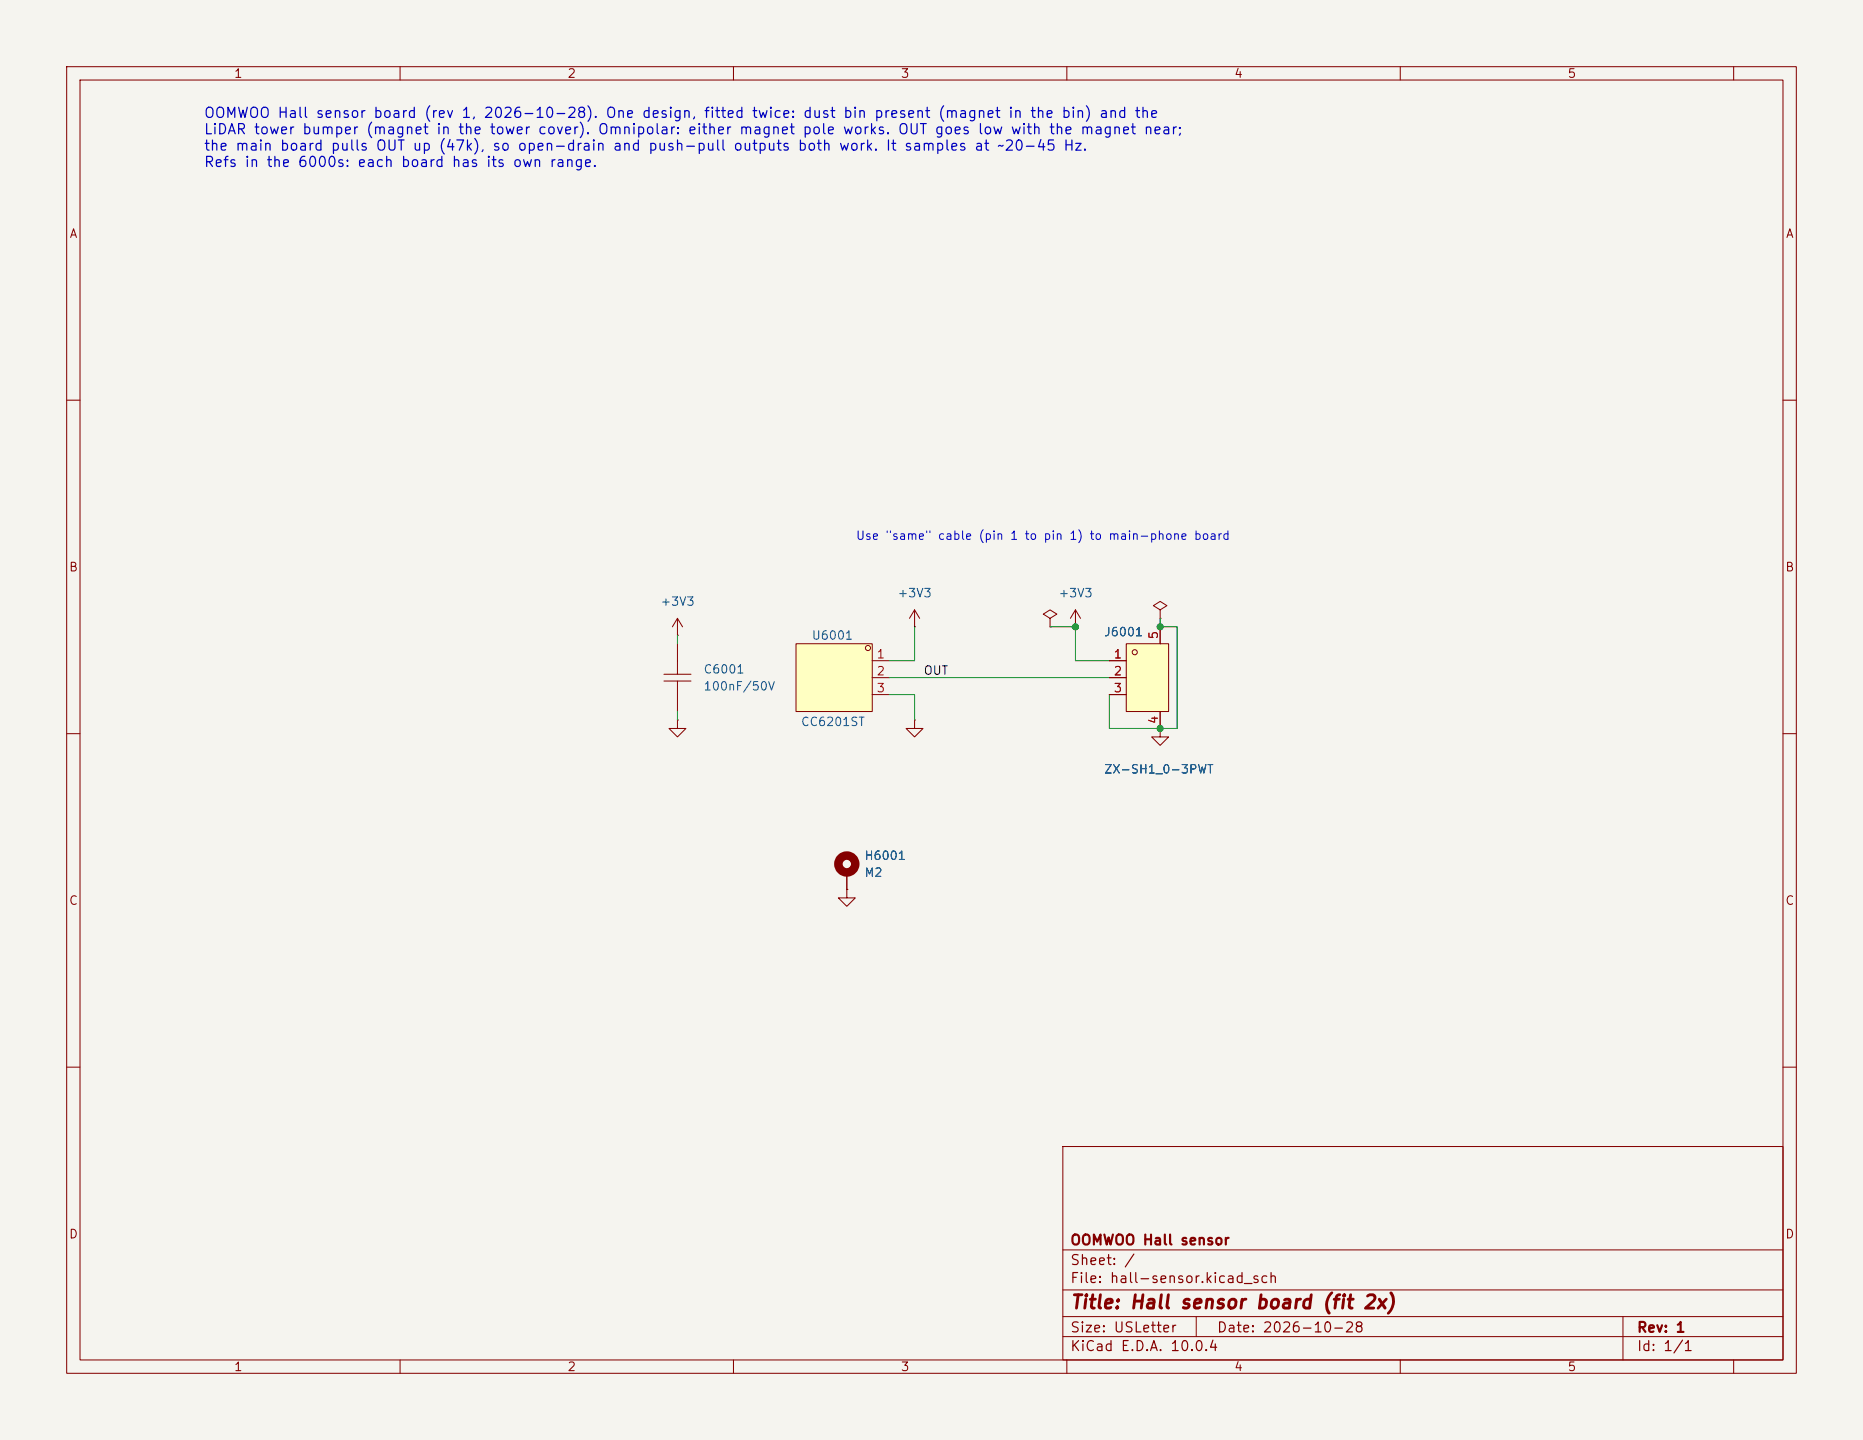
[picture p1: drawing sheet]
(kicad_sch
 (version 20260306)
 (generator "eeschema")
 (generator_version "10.0")
 (paper "USLetter")
 (title_block
  (title "Hall sensor board (fit 2x)")
  (date "2026-10-28")
  (rev "1")
  (company "OOMWOO Hall sensor"))
 (lib_symbols
  (symbol "JLCImport:CC0603KRX7R9BB104"
   (pin_numbers (hide yes))
   (pin_names (hide yes)) (exclude_from_sim no) (in_bom yes) (on_board yes)
   (in_pos_files yes)
   (duplicate_pin_numbers_are_jumpers no)
   (property "Reference" "C" (at 0 5.08 0) (show_name no) (do_not_autoplace no) (effects (font (size 1.27 1.27))))
   (property "Value" "100nF/50V" (at 0 -5.08 0) (show_name no) (do_not_autoplace no) (effects (font (size 1.27 1.27))))
   (property "Footprint" "JLCImport:C0603" (at 0 -7.62 0) (show_name no) (do_not_autoplace no) (hide yes) (effects (font (size 1.27 1.27))))
   (property "Datasheet" "https://lcsc.com/product-detail/Multilayer-Ceramic-Capacitors-MLCC-SMD-SMT_100nF-104-10-50V_C14663.html" (at 0 -10.16 0) (show_name no) (do_not_autoplace no) (hide yes) (effects (font (size 1.27 1.27))))
   (property "Description" "100nF 50V X7R ±10% 0603 Multilayer Ceramic Capacitors MLCC - SMD/SMT" (at 0 -22.86 0) (show_name no) (do_not_autoplace no) (hide yes) (effects (font (size 1.27 1.27))))
   (property "Manufacturer" "YAGEO(国巨)" (at 0 -12.7 0) (show_name no) (do_not_autoplace no) (hide yes) (effects (font (size 1.27 1.27))))
   (property "MPN" "CC0603KRX7R9BB104" (at 0 -15.24 0) (show_name no) (do_not_autoplace no) (hide yes) (effects (font (size 1.27 1.27))))
   (property "LCSC" "C14663" (at 0 -17.78 0) (show_name no) (do_not_autoplace no) (hide yes) (effects (font (size 1.27 1.27))))
   (symbol "CC0603KRX7R9BB104_0_1"
    (polyline (pts (xy -0.51 0) (xy -2.54 0)) (stroke (width 0) (type default)) (fill (type none)))
    (polyline (pts (xy -0.51 -2.03) (xy -0.51 2.03)) (stroke (width 0) (type default)) (fill (type none)))
    (polyline (pts (xy 0.51 2.03) (xy 0.51 -2.03)) (stroke (width 0) (type default)) (fill (type none)))
    (polyline (pts (xy 2.54 0) (xy 0.51 0)) (stroke (width 0) (type default)) (fill (type none)))
    (pin passive line (at -5.08 0 0) (length 2.54) (name "1" (effects (font (size 1.27 1.27)))) (number "1" (effects (font (size 1.27 1.27)))))
    (pin passive line (at 5.08 0 180) (length 2.54) (name "2" (effects (font (size 1.27 1.27)))) (number "2" (effects (font (size 1.27 1.27))))))
   (embedded_fonts no))
  (symbol "JLCImport:CC6201ST"
   (pin_names (hide yes)) (exclude_from_sim no) (in_bom yes) (on_board yes)
   (in_pos_files yes)
   (duplicate_pin_numbers_are_jumpers no)
   (property "Reference" "U" (at 0 7.62 0) (show_name no) (do_not_autoplace no) (effects (font (size 1.27 1.27))))
   (property "Value" "CC6201ST" (at 0 -7.62 0) (show_name no) (do_not_autoplace no) (effects (font (size 1.27 1.27))))
   (property "Footprint" "JLCImport:CC6201ST" (at 0 -10.16 0) (show_name no) (do_not_autoplace no) (hide yes) (effects (font (size 1.27 1.27))))
   (property "Datasheet" "https://www.lcsc.com/datasheet/C285995.pdf" (at 0 -12.7 0) (show_name no) (do_not_autoplace no) (hide yes) (effects (font (size 1.27 1.27))))
   (property "Description" "Omnipolar micropower Hall switch, 2.0-5.0 V, ~45 Hz sampling, output low with a magnet near; TSOT-23-3. Drop-in: TI DRV5032FADBZR (C140921)" (at 0 0 0) (show_name no) (do_not_autoplace no) (hide yes) (effects (font (size 1.27 1.27))))
   (property "Manufacturer" "Cross Chip" (at 0 -15.24 0) (show_name no) (do_not_autoplace no) (hide yes) (effects (font (size 1.27 1.27))))
   (property "Manufacturer Part" "CC6201ST" (at 0 -17.78 0) (show_name no) (do_not_autoplace no) (hide yes) (effects (font (size 1.27 1.27))))
   (property "LCSC" "C285995" (at 0 -20.32 0) (show_name no) (do_not_autoplace no) (hide yes) (effects (font (size 1.27 1.27))))
   (symbol "CC6201ST_0_1"
    (rectangle (start -3.81 5.08) (end 7.62 -5.08) (stroke (width 0) (type default)) (fill (type background)))
    (circle (center -3.17 4.44) (radius 0.38) (stroke (width 0) (type default)) (fill (type none)))
    (pin power_in line (at -6.35 2.54 0) (length 2.54) (name "VDD" (effects (font (size 1.27 1.27)))) (number "1" (effects (font (size 1.27 1.27)))))
    (pin output line (at -6.35 0 0) (length 2.54) (name "VOUT" (effects (font (size 1.27 1.27)))) (number "2" (effects (font (size 1.27 1.27)))))
    (pin power_in line (at -6.35 -2.54 0) (length 2.54) (name "GND" (effects (font (size 1.27 1.27)))) (number "3" (effects (font (size 1.27 1.27))))))
   (embedded_fonts no))
  (symbol "JLCImport:CL10B104KB8NNNC"
   (pin_numbers (hide yes))
   (pin_names (hide yes)) (exclude_from_sim no) (in_bom yes) (on_board yes)
   (in_pos_files yes)
   (duplicate_pin_numbers_are_jumpers no)
   (property "Reference" "C" (at 0 5.08 0) (show_name no) (do_not_autoplace no) (effects (font (size 1.27 1.27))))
   (property "Value" "100nF/50V" (at 0 -5.08 0) (show_name no) (do_not_autoplace no) (effects (font (size 1.27 1.27))))
   (property "Footprint" "JLCImport:C0603" (at 0 -7.62 0) (show_name no) (do_not_autoplace no) (hide yes) (effects (font (size 1.27 1.27))))
   (property "Datasheet" "https://lcsc.com/product-detail/Multilayer-Ceramic-Capacitors-MLCC-SMD-SMT_SAMSUNG_CL10B104KB8NNNC_100nF-104-10-50V_C1591.html" (at 0 -10.16 0) (show_name no) (do_not_autoplace no) (hide yes) (effects (font (size 1.27 1.27))))
   (property "Description" "100nF 50V X7R ±10% 0603 Multilayer Ceramic Capacitors MLCC - SMD/SMT ROHS" (at 0 -22.86 0) (show_name no) (do_not_autoplace no) (hide yes) (effects (font (size 1.27 1.27))))
   (property "Manufacturer" "SAMSUNG(三星)" (at 0 -12.7 0) (show_name no) (do_not_autoplace no) (hide yes) (effects (font (size 1.27 1.27))))
   (property "MPN" "CL10B104KB8NNNC" (at 0 -15.24 0) (show_name no) (do_not_autoplace no) (hide yes) (effects (font (size 1.27 1.27))))
   (property "LCSC" "C1591" (at 0 -17.78 0) (show_name no) (do_not_autoplace no) (hide yes) (effects (font (size 1.27 1.27))))
   (symbol "CL10B104KB8NNNC_0_1"
    (polyline (pts (xy -0.51 0) (xy -2.54 0)) (stroke (width 0) (type default)) (fill (type none)))
    (polyline (pts (xy -0.51 -2.03) (xy -0.51 2.03)) (stroke (width 0) (type default)) (fill (type none)))
    (polyline (pts (xy 0.51 2.03) (xy 0.51 -2.03)) (stroke (width 0) (type default)) (fill (type none)))
    (polyline (pts (xy 2.54 0) (xy 0.51 0)) (stroke (width 0) (type default)) (fill (type none)))
    (pin passive line (at -5.08 0 0) (length 2.54) (name "1" (effects (font (size 1.27 1.27)))) (number "1" (effects (font (size 1.27 1.27)))))
    (pin passive line (at 5.08 0 180) (length 2.54) (name "2" (effects (font (size 1.27 1.27)))) (number "2" (effects (font (size 1.27 1.27))))))
   (embedded_fonts no))
  (symbol "Mechanical:MountingHole_Pad"
   (pin_numbers (hide yes))
   (pin_names
    (offset 1.016) (hide yes)) (exclude_from_sim no) (in_bom no) (on_board yes)
   (in_pos_files yes)
   (duplicate_pin_numbers_are_jumpers no)
   (property "Reference" "H" (at 0 6.35 0) (show_name no) (do_not_autoplace no) (effects (font (size 1.27 1.27))))
   (property "Value" "MountingHole_Pad" (at 0 4.445 0) (show_name no) (do_not_autoplace no) (effects (font (size 1.27 1.27))))
   (property "Footprint" "" (at 0 0 0) (show_name no) (do_not_autoplace no) (hide yes) (effects (font (size 1.27 1.27))))
   (property "Datasheet" "" (at 0 0 0) (show_name no) (do_not_autoplace no) (hide yes) (effects (font (size 1.27 1.27))))
   (property "Description" "Mounting Hole with connection" (at 0 0 0) (show_name no) (do_not_autoplace no) (hide yes) (effects (font (size 1.27 1.27))))
   (symbol "MountingHole_Pad_0_1"
    (circle (center 0 1.27) (radius 1.27) (stroke (width 1.27) (type default)) (fill (type none))))
   (symbol "MountingHole_Pad_1_1"
    (pin input line (at 0 -2.54 90) (length 2.54) (name "1" (effects (font (size 1.27 1.27)))) (number "1" (effects (font (size 1.27 1.27))))))
   (embedded_fonts no))
  (symbol "power:+3V3"
   (power global)
   (pin_numbers (hide yes))
   (pin_names
    (offset 0) (hide yes)) (exclude_from_sim no) (in_bom yes) (on_board yes)
   (in_pos_files yes)
   (duplicate_pin_numbers_are_jumpers no)
   (property "Reference" "#PWR" (at 0 -3.81 0) (show_name no) (do_not_autoplace no) (hide yes) (effects (font (size 1.27 1.27))))
   (property "Value" "+3V3" (at 0 3.556 0) (show_name no) (do_not_autoplace no) (effects (font (size 1.27 1.27))))
   (property "Footprint" "" (at 0 0 0) (show_name no) (do_not_autoplace no) (hide yes) (effects (font (size 1.27 1.27))))
   (property "Datasheet" "" (at 0 0 0) (show_name no) (do_not_autoplace no) (hide yes) (effects (font (size 1.27 1.27))))
   (property "Description" "Power symbol creates a global label with name \"+3V3\"" (at 0 0 0) (show_name no) (do_not_autoplace no) (hide yes) (effects (font (size 1.27 1.27))))
   (symbol "+3V3_0_1"
    (polyline (pts (xy -0.762 1.27) (xy 0 2.54)) (stroke (width 0) (type default)) (fill (type none)))
    (polyline (pts (xy 0 2.54) (xy 0.762 1.27)) (stroke (width 0) (type default)) (fill (type none)))
    (polyline (pts (xy 0 0) (xy 0 2.54)) (stroke (width 0) (type default)) (fill (type none))))
   (symbol "+3V3_1_1"
    (pin power_in line (at 0 0 90) (length 0) (name "" (effects (font (size 1.27 1.27)))) (number "1" (effects (font (size 1.27 1.27))))))
   (embedded_fonts no))
  (symbol "power:GND"
   (power global)
   (pin_numbers (hide yes))
   (pin_names
    (offset 0) (hide yes)) (exclude_from_sim no) (in_bom yes) (on_board yes)
   (in_pos_files yes)
   (duplicate_pin_numbers_are_jumpers no)
   (property "Reference" "#PWR" (at 0 -6.35 0) (show_name no) (do_not_autoplace no) (hide yes) (effects (font (size 1.27 1.27))))
   (property "Value" "GND" (at 0 -3.81 0) (show_name no) (do_not_autoplace no) (effects (font (size 1.27 1.27))))
   (property "Footprint" "" (at 0 0 0) (show_name no) (do_not_autoplace no) (hide yes) (effects (font (size 1.27 1.27))))
   (property "Datasheet" "" (at 0 0 0) (show_name no) (do_not_autoplace no) (hide yes) (effects (font (size 1.27 1.27))))
   (property "Description" "Power symbol creates a global label with name \"GND\" , ground" (at 0 0 0) (show_name no) (do_not_autoplace no) (hide yes) (effects (font (size 1.27 1.27))))
   (symbol "GND_0_1"
    (polyline (pts (xy 0 0) (xy 0 -1.27) (xy 1.27 -1.27) (xy 0 -2.54) (xy -1.27 -1.27) (xy 0 -1.27)) (stroke (width 0) (type default)) (fill (type none))))
   (symbol "GND_1_1"
    (pin power_in line (at 0 0 270) (length 0) (name "" (effects (font (size 1.27 1.27)))) (number "1" (effects (font (size 1.27 1.27))))))
   (embedded_fonts no))
  (symbol "power:PWR_FLAG"
   (power global)
   (pin_numbers (hide yes))
   (pin_names
    (offset 0) (hide yes)) (exclude_from_sim no) (in_bom yes) (on_board yes)
   (in_pos_files yes)
   (duplicate_pin_numbers_are_jumpers no)
   (property "Reference" "#FLG" (at 0 1.905 0) (show_name no) (do_not_autoplace no) (hide yes) (effects (font (size 1.27 1.27))))
   (property "Value" "PWR_FLAG" (at 0 3.81 0) (show_name no) (do_not_autoplace no) (effects (font (size 1.27 1.27))))
   (property "Footprint" "" (at 0 0 0) (show_name no) (do_not_autoplace no) (hide yes) (effects (font (size 1.27 1.27))))
   (property "Datasheet" "" (at 0 0 0) (show_name no) (do_not_autoplace no) (hide yes) (effects (font (size 1.27 1.27))))
   (property "Description" "Special symbol for telling ERC where power comes from" (at 0 0 0) (show_name no) (do_not_autoplace no) (hide yes) (effects (font (size 1.27 1.27))))
   (symbol "PWR_FLAG_0_0"
    (pin power_out line (at 0 0 90) (length 0) (name "" (effects (font (size 1.27 1.27)))) (number "1" (effects (font (size 1.27 1.27))))))
   (symbol "PWR_FLAG_0_1"
    (polyline (pts (xy 0 0) (xy 0 1.27) (xy -1.016 1.905) (xy 0 2.54) (xy 1.016 1.905) (xy 0 1.27)) (stroke (width 0) (type default)) (fill (type none))))
   (embedded_fonts no))
  (symbol "JLCImport:ZX-SH1_0-3PWT"
   (pin_names (hide yes)) (exclude_from_sim no) (in_bom yes) (on_board yes)
   (in_pos_files yes)
   (duplicate_pin_numbers_are_jumpers no)
   (property "Reference" "J" (at 0 12.7 0) (show_name no) (do_not_autoplace no) (effects (font (size 1.27 1.27))))
   (property "Value" "ZX-SH1_0-3PWT" (at 0 -12.7 0) (show_name no) (do_not_autoplace no) (effects (font (size 1.27 1.27))))
   (property "Footprint" "JLCImport:ZX-SH1_0-3PWT" (at 0 -15.24 0) (show_name no) (do_not_autoplace no) (hide yes) (effects (font (size 1.27 1.27))))
   (property "Datasheet" "https://www.lcsc.com/datasheet/C7430445.pdf" (at 0 -17.78 0) (show_name no) (do_not_autoplace no) (hide yes) (effects (font (size 1.27 1.27))))
   (property "Description" "-40℃~+85℃ 1 1A 1mm 1x3P 3 3.15mm 3P 4.3mm 5.35mm 50V Auxiliary Solder Pin Beige Brass LCP SH Surface Mount, Right Angle Tin SMD,P=1mm Wire To Board Connector ROHS" (at 0 0 0) (show_name no) (do_not_autoplace no) (hide yes) (effects (font (size 1.27 1.27))))
   (property "Manufacturer" "Megastar" (at 0 -20.32 0) (show_name no) (do_not_autoplace no) (hide yes) (effects (font (size 1.27 1.27))))
   (property "Manufacturer Part" "ZX-SH1.0-3PWT" (at 0 -22.86 0) (show_name no) (do_not_autoplace no) (hide yes) (effects (font (size 1.27 1.27))))
   (property "LCSC" "C7430445" (at 0 -25.4 0) (show_name no) (do_not_autoplace no) (hide yes) (effects (font (size 1.27 1.27))))
   (symbol "ZX-SH1_0-3PWT_0_1"
    (rectangle (start -1.27 5.08) (end 5.08 -5.08) (stroke (width 0) (type default)) (fill (type background)))
    (circle (center 0 3.81) (radius 0.38) (stroke (width 0) (type default)) (fill (type none)))
    (pin passive line (at -3.81 2.54 0) (length 2.54) (name "1" (effects (font (size 1.27 1.27)))) (number "1" (effects (font (size 1.27 1.27)))))
    (pin passive line (at -3.81 0 0) (length 2.54) (name "2" (effects (font (size 1.27 1.27)))) (number "2" (effects (font (size 1.27 1.27)))))
    (pin passive line (at -3.81 -2.54 0) (length 2.54) (name "3" (effects (font (size 1.27 1.27)))) (number "3" (effects (font (size 1.27 1.27)))))
    (pin passive line (at 3.81 -7.62 90) (length 2.54) (name "4" (effects (font (size 1.27 1.27)))) (number "4" (effects (font (size 1.27 1.27)))))
    (pin passive line (at 3.81 7.62 270) (length 2.54) (name "5" (effects (font (size 1.27 1.27)))) (number "5" (effects (font (size 1.27 1.27))))))
   (embedded_fonts no)))
 (text "OOMWOO Hall sensor board (rev 1, 2026-10-28). One design, fitted twice: dust bin present (magnet in the bin) and the\nLiDAR tower bumper (magnet in the tower cover). Omnipolar: either magnet pole works. OUT goes low with the magnet near;\nthe main board pulls OUT up (47k), so open-drain and push-pull outputs both work. It samples at ~20-45 Hz.\nRefs in the 6000s: each board has its own range."
  (exclude_from_sim no)
  (at 30.48 25.4 0)
  (effects (font (size 1.524 1.524)) (justify left bottom)))
 (text "Use \"same\" cable (pin 1 to pin 1) to main-phone board"
  (exclude_from_sim no)
  (at 128.27 81.28 0)
  (effects (font (size 1.27 1.27)) (justify left bottom)))
 (junction
  (at 173.99 93.98)
  (diameter 0)
  (color 0 0 0 0))
 (junction
  (at 173.99 109.22)
  (diameter 0)
  (color 0 0 0 0))
 (junction
  (at 161.29 93.98)
  (diameter 0)
  (color 0 0 0 0))
 (wire
  (pts (xy 166.37 99.06) (xy 161.29 99.06))
  (stroke (width 0) (type default)))
 (wire
  (pts (xy 101.6 106.68) (xy 101.6 107.95))
  (stroke (width 0) (type default)))
 (wire
  (pts (xy 176.53 109.22) (xy 173.99 109.22))
  (stroke (width 0) (type default)))
 (wire
  (pts (xy 173.99 93.98) (xy 173.99 92.71))
  (stroke (width 0) (type default)))
 (wire
  (pts (xy 176.53 93.98) (xy 176.53 109.22))
  (stroke (width 0) (type default)))
 (wire
  (pts (xy 137.16 99.06) (xy 137.16 93.98))
  (stroke (width 0) (type default)))
 (wire
  (pts (xy 133.35 99.06) (xy 137.16 99.06))
  (stroke (width 0) (type default)))
 (wire
  (pts (xy 137.16 107.95) (xy 137.16 104.14))
  (stroke (width 0) (type default)))
 (wire
  (pts (xy 173.99 93.98) (xy 176.53 93.98))
  (stroke (width 0) (type default)))
 (wire
  (pts (xy 166.37 109.22) (xy 173.99 109.22))
  (stroke (width 0) (type default)))
 (wire
  (pts (xy 166.37 104.14) (xy 166.37 109.22))
  (stroke (width 0) (type default)))
 (wire
  (pts (xy 161.29 93.98) (xy 161.29 99.06))
  (stroke (width 0) (type default)))
 (wire
  (pts (xy 101.6 96.52) (xy 101.6 95.25))
  (stroke (width 0) (type default)))
 (wire
  (pts (xy 161.29 93.98) (xy 157.48 93.98))
  (stroke (width 0) (type default)))
 (wire
  (pts (xy 137.16 104.14) (xy 133.35 104.14))
  (stroke (width 0) (type default)))
 (wire
  (pts (xy 133.35 101.6) (xy 166.37 101.6))
  (stroke (width 0) (type default)))
 (label "OUT"
  (at 138.43 101.6 0)
  (effects (font (size 1.27 1.27)) (justify left bottom)))
 (symbol
  (lib_id "power:+3V3")
  (at 161.29 93.98 0)
  (mirror y)
  (unit 1)
  (body_style 1)
  (exclude_from_sim no)
  (in_bom yes)
  (on_board yes)
  (in_pos_files yes)
  (dnp no)
  (property "Reference" "#PWR6005" (at 161.29 93.98 0) (hide yes) (show_name no) (do_not_autoplace no) (effects (font (size 1.27 1.27))))
  (property "Value" "+3V3" (at 161.29 88.9 0) (show_name no) (do_not_autoplace no) (effects (font (size 1.27 1.27))))
  (property "Footprint" "" (at 161.29 93.98 0) (hide yes) (show_name no) (do_not_autoplace no) (effects (font (size 1.27 1.27))))
  (property "Datasheet" "" (at 161.29 93.98 0) (hide yes) (show_name no) (do_not_autoplace no) (effects (font (size 1.27 1.27))))
  (property "Description" "" (at 161.29 93.98 0) (hide yes) (show_name no) (do_not_autoplace no) (effects (font (size 1.27 1.27))))
  (pin "1"))
 (symbol
  (lib_id "power:PWR_FLAG")
  (at 173.99 92.71 0)
  (mirror y)
  (unit 1)
  (body_style 1)
  (exclude_from_sim no)
  (in_bom yes)
  (on_board yes)
  (in_pos_files yes)
  (dnp no)
  (property "Reference" "#FLG6004" (at 173.99 92.71 0) (hide yes) (show_name no) (do_not_autoplace no) (effects (font (size 1.27 1.27))))
  (property "Value" "PWR_FLAG" (at 173.99 88.9 0) (hide yes) (show_name no) (do_not_autoplace no) (effects (font (size 1.27 1.27))))
  (property "Footprint" "" (at 173.99 92.71 0) (hide yes) (show_name no) (do_not_autoplace no) (effects (font (size 1.27 1.27))))
  (property "Datasheet" "" (at 173.99 92.71 0) (hide yes) (show_name no) (do_not_autoplace no) (effects (font (size 1.27 1.27))))
  (property "Description" "" (at 173.99 92.71 0) (hide yes) (show_name no) (do_not_autoplace no) (effects (font (size 1.27 1.27))))
  (pin "1"))
 (symbol
  (lib_id "power:GND")
  (at 173.99 109.22 0)
  (mirror y)
  (unit 1)
  (body_style 1)
  (exclude_from_sim no)
  (in_bom yes)
  (on_board yes)
  (in_pos_files yes)
  (dnp no)
  (property "Reference" "#PWR6002" (at 173.99 109.22 0) (hide yes) (show_name no) (do_not_autoplace no) (effects (font (size 1.27 1.27))))
  (property "Value" "GND" (at 173.99 114.3 0) (hide yes) (show_name no) (do_not_autoplace no) (effects (font (size 1.27 1.27))))
  (property "Footprint" "" (at 173.99 109.22 0) (hide yes) (show_name no) (do_not_autoplace no) (effects (font (size 1.27 1.27))))
  (property "Datasheet" "" (at 173.99 109.22 0) (hide yes) (show_name no) (do_not_autoplace no) (effects (font (size 1.27 1.27))))
  (property "Description" "" (at 173.99 109.22 0) (hide yes) (show_name no) (do_not_autoplace no) (effects (font (size 1.27 1.27))))
  (pin "1"))
 (symbol
  (lib_id "power:GND")
  (at 101.6 107.95 0)
  (unit 1)
  (body_style 1)
  (exclude_from_sim no)
  (in_bom yes)
  (on_board yes)
  (in_pos_files yes)
  (dnp no)
  (property "Reference" "#PWR6010" (at 101.6 107.95 0) (hide yes) (show_name no) (do_not_autoplace no) (effects (font (size 1.27 1.27))))
  (property "Value" "GND" (at 101.6 113.03 0) (hide yes) (show_name no) (do_not_autoplace no) (effects (font (size 1.27 1.27))))
  (property "Footprint" "" (at 101.6 107.95 0) (hide yes) (show_name no) (do_not_autoplace no) (effects (font (size 1.27 1.27))))
  (property "Datasheet" "" (at 101.6 107.95 0) (hide yes) (show_name no) (do_not_autoplace no) (effects (font (size 1.27 1.27))))
  (property "Description" "" (at 101.6 107.95 0) (hide yes) (show_name no) (do_not_autoplace no) (effects (font (size 1.27 1.27))))
  (pin "1"))
 (symbol
  (lib_id "power:+3V3")
  (at 101.6 95.25 0)
  (unit 1)
  (body_style 1)
  (exclude_from_sim no)
  (in_bom yes)
  (on_board yes)
  (in_pos_files yes)
  (dnp no)
  (property "Reference" "#PWR6009" (at 101.6 95.25 0) (hide yes) (show_name no) (do_not_autoplace no) (effects (font (size 1.27 1.27))))
  (property "Value" "+3V3" (at 101.6 90.17 0) (show_name no) (do_not_autoplace no) (effects (font (size 1.27 1.27))))
  (property "Footprint" "" (at 101.6 95.25 0) (hide yes) (show_name no) (do_not_autoplace no) (effects (font (size 1.27 1.27))))
  (property "Datasheet" "" (at 101.6 95.25 0) (hide yes) (show_name no) (do_not_autoplace no) (effects (font (size 1.27 1.27))))
  (property "Description" "" (at 101.6 95.25 0) (hide yes) (show_name no) (do_not_autoplace no) (effects (font (size 1.27 1.27))))
  (pin "1"))
 (symbol
  (lib_id "power:PWR_FLAG")
  (at 157.48 93.98 0)
  (mirror y)
  (unit 1)
  (body_style 1)
  (exclude_from_sim no)
  (in_bom yes)
  (on_board yes)
  (in_pos_files yes)
  (dnp no)
  (property "Reference" "#FLG6006" (at 157.48 93.98 0) (hide yes) (show_name no) (do_not_autoplace no) (effects (font (size 1.27 1.27))))
  (property "Value" "PWR_FLAG" (at 157.48 90.17 0) (hide yes) (show_name no) (do_not_autoplace no) (effects (font (size 1.27 1.27))))
  (property "Footprint" "" (at 157.48 93.98 0) (hide yes) (show_name no) (do_not_autoplace no) (effects (font (size 1.27 1.27))))
  (property "Datasheet" "" (at 157.48 93.98 0) (hide yes) (show_name no) (do_not_autoplace no) (effects (font (size 1.27 1.27))))
  (property "Description" "" (at 157.48 93.98 0) (hide yes) (show_name no) (do_not_autoplace no) (effects (font (size 1.27 1.27))))
  (pin "1"))
 (symbol
  (lib_id "JLCImport:ZX-SH1_0-3PWT")
  (at 170.18 101.6 0)
  (unit 1)
  (body_style 1)
  (exclude_from_sim no)
  (in_bom yes)
  (on_board yes)
  (in_pos_files yes)
  (dnp no)
  (property "Reference" "J6001" (at 165.481 94.742 0) (show_name no) (do_not_autoplace no) (effects (font (size 1.27 1.27)) (justify left)))
  (property "Value" "ZX-SH1_0-3PWT" (at 165.481 115.316 0) (show_name no) (do_not_autoplace no) (effects (font (size 1.27 1.27)) (justify left)))
  (property "Footprint" "JLCImport:ZX-SH1_0-3PWT" (at 170.18 101.6 0) (hide yes) (show_name no) (do_not_autoplace no) (effects (font (size 1.27 1.27))))
  (property "Datasheet" "https://www.lcsc.com/datasheet/C7430445.pdf" (at 170.18 101.6 0) (hide yes) (show_name no) (do_not_autoplace no) (effects (font (size 1.27 1.27))))
  (property "Description" "-40℃~+85℃ 1 1A 1mm 1x3P 3 3.15mm 3P 4.3mm 5.35mm 50V Auxiliary Solder Pin Beige Brass LCP SH Surface Mount, Right Angle Tin SMD,P=1mm Wire To Board Connector ROHS" (at 170.18 101.6 0) (hide yes) (show_name no) (do_not_autoplace no) (effects (font (size 1.27 1.27))))
  (property "LCSC" "C7430445" (at 170.18 101.6 0) (hide yes) (show_name no) (do_not_autoplace no) (effects (font (size 1.27 1.27))))
  (property "Manufacturer" "Megastar" (at 170.18 101.6 0) (hide yes) (show_name no) (do_not_autoplace no) (effects (font (size 1.27 1.27))))
  (property "Manufacturer Part" "ZX-SH1.0-3PWT" (at 170.18 101.6 0) (hide yes) (show_name no) (do_not_autoplace no) (effects (font (size 1.27 1.27))))
  (pin "1")
  (pin "2")
  (pin "3")
  (pin "4")
  (pin "5"))
 (symbol
  (lib_id "power:GND")
  (at 127 133.35 0)
  (unit 1)
  (body_style 1)
  (exclude_from_sim no)
  (in_bom yes)
  (on_board yes)
  (in_pos_files yes)
  (dnp no)
  (property "Reference" "#PWR6011" (at 127 133.35 0) (hide yes) (show_name no) (do_not_autoplace no) (effects (font (size 1.27 1.27))))
  (property "Value" "GND" (at 127 138.43 0) (hide yes) (show_name no) (do_not_autoplace no) (effects (font (size 1.27 1.27))))
  (property "Footprint" "" (at 127 133.35 0) (hide yes) (show_name no) (do_not_autoplace no) (effects (font (size 1.27 1.27))))
  (property "Datasheet" "" (at 127 133.35 0) (hide yes) (show_name no) (do_not_autoplace no) (effects (font (size 1.27 1.27))))
  (property "Description" "" (at 127 133.35 0) (hide yes) (show_name no) (do_not_autoplace no) (effects (font (size 1.27 1.27))))
  (pin "1"))
 (symbol
  (lib_id "JLCImport:CC0603KRX7R9BB104")
  (at 101.6 101.6 270)
  (unit 1)
  (body_style 1)
  (exclude_from_sim no)
  (in_bom yes)
  (on_board yes)
  (in_pos_files yes)
  (dnp no)
  (fields_autoplaced yes)
  (property "Reference" "C6001" (at 105.41 100.3299 90) (show_name no) (do_not_autoplace no) (effects (font (size 1.27 1.27)) (justify left)))
  (property "Value" "100nF/50V" (at 105.41 102.8699 90) (show_name no) (do_not_autoplace no) (effects (font (size 1.27 1.27)) (justify left)))
  (property "Footprint" "JLCImport:C0603" (at 93.98 101.6 0) (hide yes) (show_name no) (do_not_autoplace no) (effects (font (size 1.27 1.27))))
  (property "Datasheet" "https://lcsc.com/product-detail/Multilayer-Ceramic-Capacitors-MLCC-SMD-SMT_100nF-104-10-50V_C14663.html" (at 91.44 101.6 0) (hide yes) (show_name no) (do_not_autoplace no) (effects (font (size 1.27 1.27))))
  (property "Description" "100nF 50V X7R ±10% 0603 Multilayer Ceramic Capacitors MLCC - SMD/SMT" (at 78.74 101.6 0) (hide yes) (show_name no) (do_not_autoplace no) (effects (font (size 1.27 1.27))))
  (property "Manufacturer" "YAGEO(国巨)" (at 88.9 101.6 0) (hide yes) (show_name no) (do_not_autoplace no) (effects (font (size 1.27 1.27))))
  (property "MPN" "CC0603KRX7R9BB104" (at 86.36 101.6 0) (hide yes) (show_name no) (do_not_autoplace no) (effects (font (size 1.27 1.27))))
  (property "LCSC" "C14663" (at 83.82 101.6 0) (hide yes) (show_name no) (do_not_autoplace no) (effects (font (size 1.27 1.27))))
  (pin "2")
  (pin "1"))
 (symbol
  (lib_id "Mechanical:MountingHole_Pad")
  (at 127 130.81 0)
  (unit 1)
  (body_style 1)
  (exclude_from_sim no)
  (in_bom no)
  (on_board yes)
  (in_pos_files no)
  (dnp no)
  (property "Reference" "H6001" (at 129.54 128.27 0) (show_name no) (do_not_autoplace no) (effects (font (size 1.27 1.27)) (justify left)))
  (property "Value" "M2" (at 129.54 130.81 0) (show_name no) (do_not_autoplace no) (effects (font (size 1.27 1.27)) (justify left)))
  (property "Footprint" "MountingHole:MountingHole_2.2mm_M2_Pad" (at 127 130.81 0) (hide yes) (show_name no) (do_not_autoplace no) (effects (font (size 1.27 1.27))))
  (property "Datasheet" "" (at 127 130.81 0) (hide yes) (show_name no) (do_not_autoplace no) (effects (font (size 1.27 1.27))))
  (property "Description" "M2 mounting hole, plated pad to GND" (at 127 130.81 0) (hide yes) (show_name no) (do_not_autoplace no) (effects (font (size 1.27 1.27))))
  (pin "1"))
 (symbol
  (lib_id "JLCImport:CC6201ST")
  (at 127 101.6 0)
  (mirror y)
  (unit 1)
  (body_style 1)
  (exclude_from_sim no)
  (in_bom yes)
  (on_board yes)
  (in_pos_files yes)
  (dnp no)
  (property "Reference" "U6001" (at 128.016 95.25 0) (show_name no) (do_not_autoplace no) (effects (font (size 1.27 1.27)) (justify left)))
  (property "Value" "CC6201ST" (at 129.794 108.204 0) (show_name no) (do_not_autoplace no) (effects (font (size 1.27 1.27)) (justify left)))
  (property "Footprint" "JLCImport:CC6201ST" (at 127 101.6 0) (hide yes) (show_name no) (do_not_autoplace no) (effects (font (size 1.27 1.27))))
  (property "Datasheet" "https://www.lcsc.com/datasheet/C285995.pdf" (at 127 101.6 0) (hide yes) (show_name no) (do_not_autoplace no) (effects (font (size 1.27 1.27))))
  (property "Description" "Omnipolar micropower Hall switch, output low near either magnet pole. Drop-in: TI DRV5032FADBZR (C140921)" (at 127 101.6 0) (hide yes) (show_name no) (do_not_autoplace no) (effects (font (size 1.27 1.27))))
  (property "LCSC" "C285995" (at 127 101.6 0) (hide yes) (show_name no) (do_not_autoplace no) (effects (font (size 1.27 1.27))))
  (pin "1")
  (pin "2")
  (pin "3"))
 (symbol
  (lib_id "power:GND")
  (at 137.16 107.95 0)
  (unit 1)
  (body_style 1)
  (exclude_from_sim no)
  (in_bom yes)
  (on_board yes)
  (in_pos_files yes)
  (dnp no)
  (property "Reference" "#PWR6007" (at 137.16 107.95 90) (hide yes) (show_name no) (do_not_autoplace no) (effects (font (size 1.27 1.27))))
  (property "Value" "GND" (at 137.16 113.03 90) (hide yes) (show_name no) (do_not_autoplace no) (effects (font (size 1.27 1.27)) (justify left)))
  (property "Footprint" "" (at 137.16 107.95 0) (hide yes) (show_name no) (do_not_autoplace no) (effects (font (size 1.27 1.27))))
  (property "Datasheet" "" (at 137.16 107.95 0) (hide yes) (show_name no) (do_not_autoplace no) (effects (font (size 1.27 1.27))))
  (property "Description" "" (at 137.16 107.95 0) (hide yes) (show_name no) (do_not_autoplace no) (effects (font (size 1.27 1.27))))
  (pin "1"))
 (symbol
  (lib_id "power:+3V3")
  (at 137.16 93.98 0)
  (unit 1)
  (body_style 1)
  (exclude_from_sim no)
  (in_bom yes)
  (on_board yes)
  (in_pos_files yes)
  (dnp no)
  (property "Reference" "#PWR6008" (at 137.16 93.98 0) (hide yes) (show_name no) (do_not_autoplace no) (effects (font (size 1.27 1.27))))
  (property "Value" "+3V3" (at 137.16 88.9 0) (show_name no) (do_not_autoplace no) (effects (font (size 1.27 1.27))))
  (property "Footprint" "" (at 137.16 93.98 0) (hide yes) (show_name no) (do_not_autoplace no) (effects (font (size 1.27 1.27))))
  (property "Datasheet" "" (at 137.16 93.98 0) (hide yes) (show_name no) (do_not_autoplace no) (effects (font (size 1.27 1.27))))
  (property "Description" "" (at 137.16 93.98 0) (hide yes) (show_name no) (do_not_autoplace no) (effects (font (size 1.27 1.27))))
  (pin "1"))
 (sheet_instances
  (path ""
   (page "1")))
 (embedded_fonts no))
